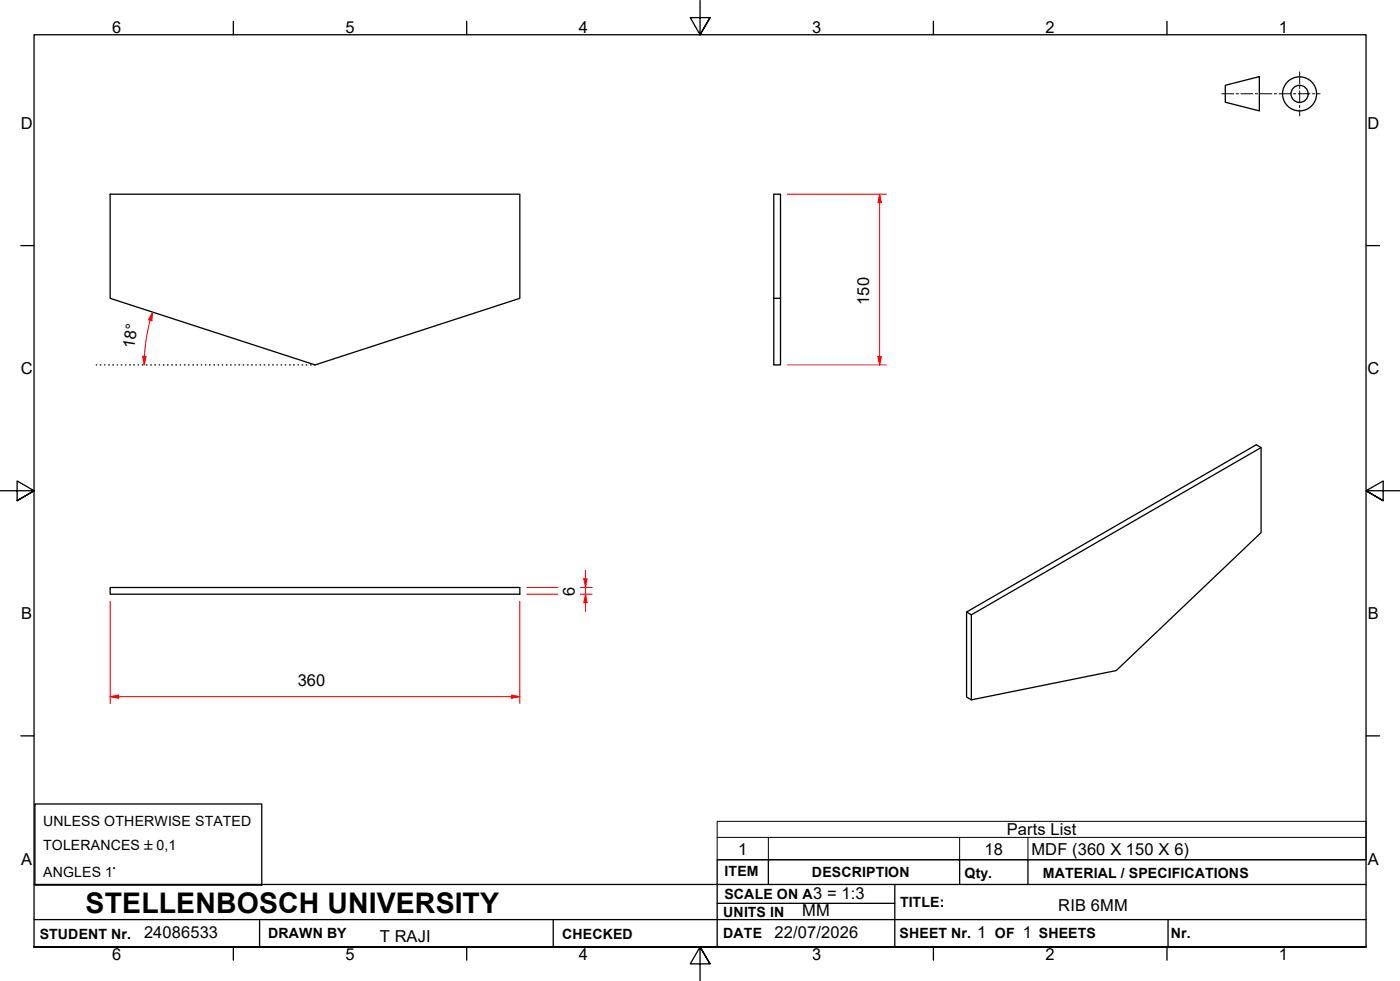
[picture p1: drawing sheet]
<svg xmlns="http://www.w3.org/2000/svg" width="410mm" height="287mm" viewBox="0 0 410 287" stroke-linecap="round" stroke-linejoin="round" font-family="sans-serif">
<!-- layer: Visible Edges(ISO) -->
<path d="M32.3 56.8h119.9v30.5l-59.9 19.5-60-19.5zM226.6 87.3h1.9v19.5h-1.9zM226.6 87.3v-30.5h1.9v30.5M369.3 131l-84.9 49M32.3 172h119.9v1.9h-119.9zM283 179.1v24.9l1.4 .9 42.4-8.6 42.5-40.4v-24.9l-1.4-.8-84.9 48.9 1.4 .9v24.9" fill="none" stroke="#000" stroke-width=".38"/>
<!-- layer: Symbols(ISO) -->
<path d="M210 245.1v-4.7h190v4.7M210 245.1v6.6h190v-6.6M210 245.1h190M225 245.1v6.6M281 245.1v6.6M301 245.1v6.6" fill="none" stroke="#000" stroke-width=".29"/>
<!-- layer: Border_0 -->
<g fill="none" stroke="#000" stroke-width=".38">
<path d="M68.3 6.2v4M136.7 6.2v4M205 .1v10.1l-2.9-5h5.8l-2.9 5 2.9-5M273.3 6.2v4M341.7 6.2v4M6.1 71.9h3.9M400 71.9h3.9M0 143.7h10l-5-2.9v5.8l5-2.9-5 2.9M410 143.7h-10l5-2.9v5.8l-5-2.9 5 2.9M6.1 215.4h3.9M400 215.4h3.9M10 277.2v-267h390v267h-390h390"/>
<path d="M68.3 277.2v3.9M136.7 277.2v3.9M273.3 277.2v3.9M341.7 277.2v3.9M207.9 282.1l-2.9-4.9 2.9 4.9h-5.8l2.9-4.9v10"/>
</g>
<!-- layer: Sketch Geometry(ISO) -->
<g fill="none" stroke="#000" stroke-width=".38">
<path d="M358.8 25l9.9-2.6v10.1l-9.9-2.6zM28.2 106.8h.1M29.3 106.8h.2M30.6 106.8h.1M31.8 106.8h.2M33 106.8h.2M34.3 106.8h.1M35.5 106.8h.2M36.8 106.8h.1M38 106.8h.2M39.2 106.8h.2M40.4 106.8h.2"/>
<path d="M41.7 106.8h.1M42.9 106.8h.2M44.1 106.8h.2M45.3 106.8h.2M46.6 106.8h.1M47.8 106.8h.2M49 106.8h.2M50.3 106.8h.2M51.5 106.8h.2M52.8 106.8h.1M54 106.8h.2M55.2 106.8h.2"/>
<path d="M56.5 106.8h.1M57.7 106.8h.1M58.9 106.8h.2M60.1 106.8h.2M61.3 106.8h.2M62.6 106.8h.2M63.8 106.8h.2M65.1 106.8h.1M66.3 106.8h.2M67.5 106.8h.2M68.8 106.8h.1M70 106.8h.2"/>
<path d="M71.2 106.8h.2M72.5 106.8h.1M73.7 106.8h.2M74.9 106.8h.2M76.1 106.8h.2M77.3 106.8h.2M78.6 106.8h.2M79.8 106.8h.2M81.1 106.8h.1M82.3 106.8h.2M83.5 106.8h.2M84.8 106.8h.2"/>
<path d="M86 106.8h.2M87.2 106.8h.2M88.5 106.8h.1M89.7 106.8h.2M90.9 106.8h.2M92.1 106.8h.2M10.2 235.3h66.4v23.8h-66.4zM10 258.9h390M225 251.7v7.2M262 258.9v18.3M281 251.7v7.2M301 251.7v7.2"/>
<path d="M400 251.7h-190v25.5M10 277.2h390M10 269.2h390M76 269.2v8M162 269.2v8M210 264.4h52M342 269.2v8"/>
<circle cx="380.5" cy="27.5" r="5"/>
<circle cx="380.5" cy="27.5" r="2.51"/>
</g>
<g fill="none" stroke="#000" stroke-width=".29">
<path d="M357.8 27.4h3.5M361.9 27.4h.7M363.3 27.4h3.5M367.5 27.4h.7M368.9 27.4h3.5M373.1 27.4h.7M374.5 27.4h3.5M378.7 27.4h.7M380.1 27.4h3.5M380.6 21v3.5M380.6 25.2v.7M380.6 26.6v3.5"/>
<path d="M380.6 30.8v.7M380.6 32.2v1.7M384.3 27.4h.7M385.7 27.4h.8"/>
</g>
<!-- layer: Dimensions(ISO) -->
<path d="M149.7 203.9h2.5" fill="none" stroke="#f00" stroke-width=".29"/>
<path d="M149.7 203.5l2.5 .4-2.5 .5z" fill="#f00"/>
<path d="M32.3 203.9h2.4M149.7 203.5l2.5 .4-2.5 .5z" fill="none" stroke="#f00" stroke-width=".29"/>
<path d="M32.3 203.9l2.4-.4v.9z" fill="#f00"/>
<path d="M32.3 176v29.9M152.2 176v29.9M171.4 169.4v2.6M32.3 203.9l2.4-.4v.9zM34.7 203.9h115" fill="none" stroke="#f00" stroke-width=".29"/>
<path d="M170.9 169.4h1l-.5 2.6z" fill="#f00"/>
<path d="M170.9 169.4h1l-.5 2.6zM171.4 173.9v2.5" fill="none" stroke="#f00" stroke-width=".29"/>
<path d="M171.4 173.9l.5 2.5h-1z" fill="#f00"/>
<path d="M44.7 91.4l-.8 2.3M154.2 173.9h9.1M154.2 172h9.1M169.9 173.9h3.5M169.9 172h3.5M171.4 173.9l.5 2.5h-1zM171.4 167v2.4M171.4 172v1.9M171.4 176.4v2.6" fill="none" stroke="#f00" stroke-width=".29"/>
<path d="M44.7 91.4l-.3 2.5-.9-.3z" fill="#f00"/>
<path d="M44.7 91.4l-.3 2.5-.9-.3zM42.3 104.3l-.1 2.5" fill="none" stroke="#f00" stroke-width=".29"/>
<path d="M41.8 104.3h1l-.6 2.5z" fill="#f00"/>
<path d="M257.6 56.8v2.5M44 93.8l-1.2 5.2-.5 5.4M41.8 104.3h1l-.6 2.5z" fill="none" stroke="#f00" stroke-width=".29"/>
<path d="M257.6 56.8l.5 2.5h-1.1z" fill="#f00"/>
<path d="M257.6 56.8l.5 2.5h-1.1zM257.6 104.3v2.5" fill="none" stroke="#f00" stroke-width=".29"/>
<path d="M257 104.3h1.1l-.5 2.5z" fill="#f00"/>
<path d="M230.6 56.8h28.9M257.6 59.3v45M230.6 106.8h28.9M257 104.3h1.1l-.5 2.5z" fill="none" stroke="#f00" stroke-width=".29"/>
<text font-size="8.3" x="25.1" y="267.2">STELLENBOSCH UNIVERSITY</text>
<g font-size="4.8">
<text x="32.8" y="9.7">6</text>
<text x="101.2" y="9.7">5</text>
<text x="169.5" y="9.7">4</text>
<text x="237.8" y="9.7">3</text>
<text x="306.1" y="9.7">2</text>
<text x="374.5" y="9.7">1</text>
<text x="6.1" y="37.8">D</text>
<text x="400.4" y="37.8">D</text>
<text x="254.5" y="89.2" transform="rotate(-90 254.5 89.2)">150</text>
<text x="39.2" y="102.2" transform="rotate(-81 39.2 102.2)">18°</text>
<text x="6.1" y="109.6">C</text>
<text x="400.4" y="109.6">C</text>
<text x="168.3" y="174.3" transform="rotate(-90 168.3 174.3)">6</text>
<text x="6.2" y="181.3">B</text>
<text x="400.5" y="181.3">B</text>
<text x="87.2" y="200.9">360</text>
<text x="294.8" y="244.5">Parts List</text>
<text x="216.2" y="250.1">1</text>
<text x="288.3" y="250.1">18</text>
<text x="302" y="250.2">MDF (360 X 150 X 6)</text>
<text x="6.2" y="253.1">A</text>
<text x="400.5" y="253.1">A</text>
<text x="238.1" y="263.2">3 = 1:3</text>
<text x="234.9" y="268.2">MM</text>
<text x="309.9" y="266.7">RIB 6MM</text>
<text x="42.2" y="274.5">24086533</text>
<text x="111.2" y="275.7">T RAJI</text>
<text x="226.8" y="274.5">22/07/2026</text>
<text x="286.1" y="274.5">1</text>
<text x="299.5" y="274.7">1</text>
<text x="32.8" y="281.1">6</text>
<text x="101.2" y="281.1">5</text>
<text x="169.5" y="281.1">4</text>
<text x="237.8" y="281.1">3</text>
<text x="306.1" y="281.1">2</text>
<text x="374.5" y="281.1">1</text>
</g>
<g font-size="4.1">
<text x="12.6" y="241.7">UNLESS OTHERWISE STATED</text>
<text x="12.6" y="248.7">TOLERANCES ±0,1</text>
<text x="12.6" y="256.8">ANGLES 1°</text>
<text x="212.2" y="256.5">ITEM</text>
<text x="237.7" y="256.7">DESCRIPTION</text>
<text x="282.4" y="256.9">Qty.</text>
<text x="305.4" y="256.9">MATERIAL / SPECIFICATIONS</text>
<text x="212.1" y="263">SCALE ON A</text>
<text x="211.8" y="268.4">UNITS IN</text>
<text x="263.5" y="265.6">TITLE:</text>
<text x="11.6" y="274.8">STUDENT Nr.</text>
<text x="78.5" y="274.6">DRAWN BY</text>
<text x="164.6" y="274.8">CHECKED</text>
<text x="211.8" y="274.6">DATE</text>
<text x="263.4" y="274.6">SHEET Nr.</text>
<text x="291.3" y="274.6">OF</text>
<text x="304.2" y="274.6">SHEETS</text>
<text x="342.8" y="274.5">Nr.</text>
</g>
</svg>
